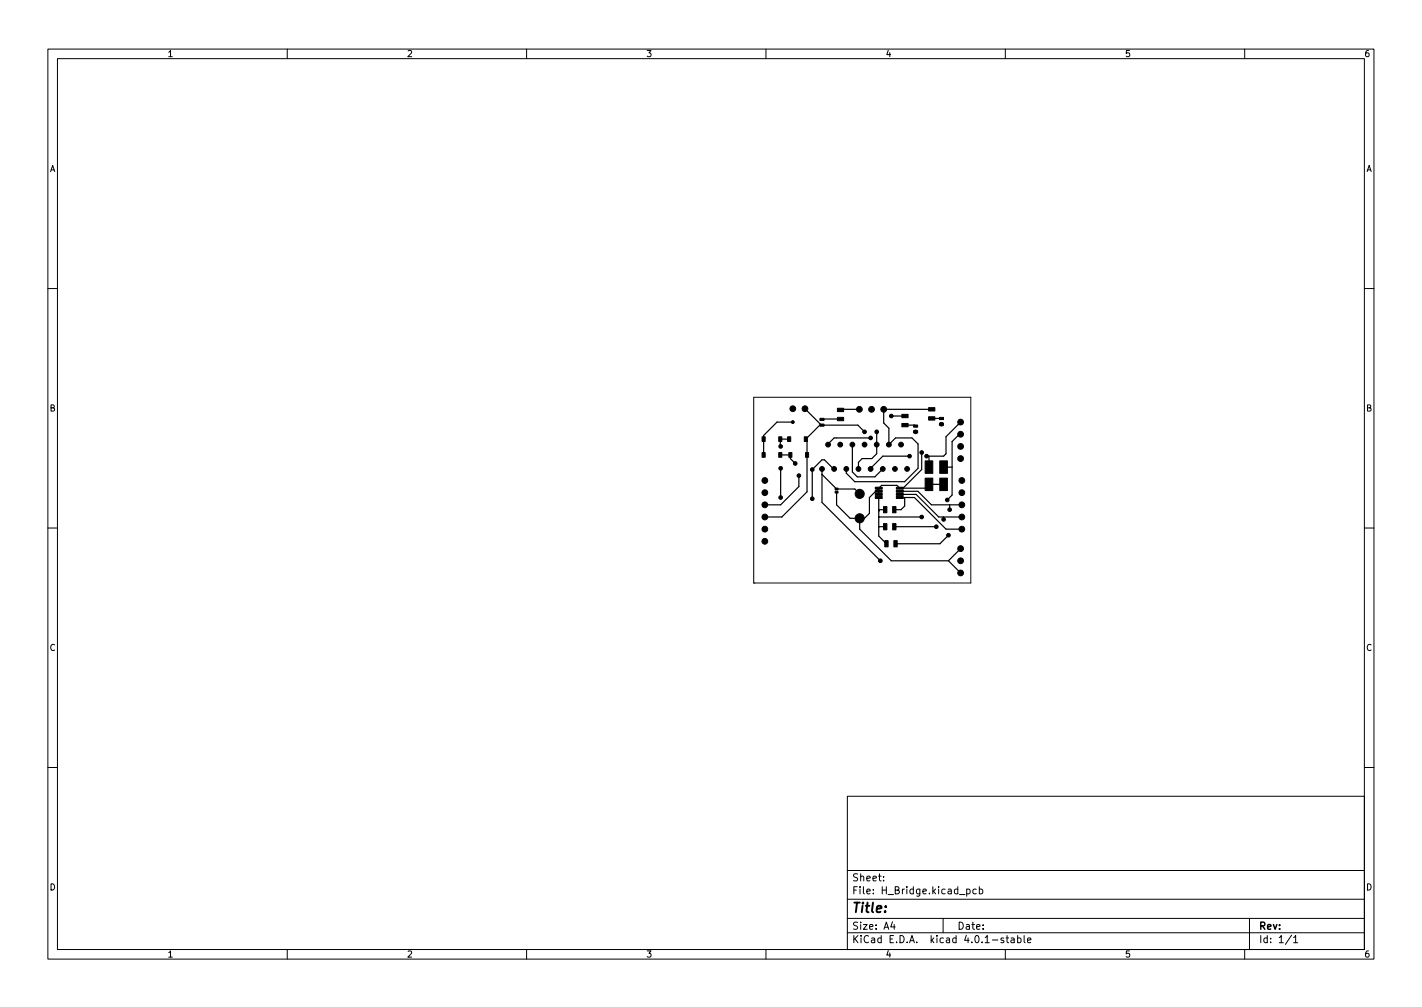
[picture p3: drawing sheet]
<svg xmlns="http://www.w3.org/2000/svg" width="297mm" height="210mm" viewBox="0 0 297 210" stroke-linecap="round" stroke-linejoin="round" font-family="sans-serif">
<g fill="none" stroke="#000" stroke-width=".21">
<path d="M10 10.2h277v190.1h-277zM12 12.2h273v186.1h-273zM60 10.2v2M110 10.2v2M160 10.2v2M210 10.2v2M260 10.2v2M10 60.2h2M285 60.2h2M157.4 82.9h45.4v38.8h-45.4zM10 110.2h2M285 110.2h2"/>
<path d="M10 160.2h2M177 166.3h108v32h-108zM285 160.2h2M60 198.3v2M110 198.3v2M160 198.3v2M177 194.8h108M177 191.8h108M177 187.8h108M177 181.8h108M184.6 183.8v.1M184.6 183v.1"/>
<path d="M186.4 192.5l-.3 1h.9M186.8 193v1M197 191.8v3M201.9 185.7l.5-.1 .2 .3-.1 .7h-.6M201.9 185.6v1.5M203.9 185.7l-.4-.1-.3 .3 .2 .7h.5M204.6 185.7l.4-.1 .3 .3-.2 .7h-.5M204.6 185.1v1.5M209.6 195.9l-.3-.1-.2 .2v.3l.5 .1v.4h-.5M210 198.3v2M210.1 195.8h.6M210.4 195.3v1.3l.3 .2"/>
<path d="M211.2 195.9h.6l.1 .9M211.9 196.2l-.5 .1-.3 .2 .3 .3h.5M212.6 195.9l.4-.1 .3 .3-.2 .7h-.5M212.6 195.3v1.5M213.9 195.3v1.3l.2 .2M214.6 196.3l.8-.1-.1-.3-.4-.1-.3 .2 .1 .8h.6M260 198.3v2M261 191.8v6.5M269.8 195.3l-1.3 1.9M270.2 195.8l.4-.5v1.5M270.2 196.8h.9"/>
</g>
<g fill="#000" stroke="#000" stroke-width=".21">
<path d="M159.2 91.2h.6v1h-.6zM159.2 94.5h.6v1h-.6zM162.7 91.2h.6v1h-.6zM162.7 94.5h.6v1h-.6zM164.5 91.2h.7v1h-.7zM164.8 94.5h.6v1h-.6zM168 91.2h.7v1h-.7zM168.3 94.5h.6v1h-.6zM171.3 88.5h.8v.5h-.8zM171.3 87.3h.8v.5h-.8zM174.9 85.2h1.3v.7h-1.3zM174.9 87.1h1.3v.7h-1.3z"/>
<path d="M188.4 86.5h1.3v.7h-1.3zM188.4 88.4h1.3v.7h-1.3zM190.8 89.9h.9v.5h-.9zM190.8 88.7h.9v.5h-.9zM193.3 96.2h1.6v2.6h-1.6zM193.3 99.8h1.6v2.6h-1.6zM194 85.1h1.3v.7h-1.3zM194 87h1.3v.7h-1.3zM196.2 88.4h.9v.4h-.9zM196.2 87.2h.9v.4h-.9zM196.3 96.2h1.6v2.6h-1.6zM196.3 99.8h1.6v2.6h-1.6z"/>
<path d="M174.5 101.9h.6v.4h-.6zM174.5 102.6h.6v.3h-.6zM182.8 101.7h1.5v.4h-1.5zM182.8 102.4h1.5v.4h-1.5zM182.8 103h1.5v.4h-1.5zM182.8 103.7h1.5v.4h-1.5zM184.6 109.3h.7v1.3h-.7zM184.6 105.8h.7v1.3h-.7zM184.8 112.9h.7v1.3h-.7zM186.5 109.3h.7v1.3h-.7zM186.5 105.8h.7v1.3h-.7zM186.7 112.9h.7v1.3h-.7z"/>
<path d="M187.2 103.7h1.5v.4h-1.5zM187.2 103h1.5v.4h-1.5zM187.2 102.4h1.5v.4h-1.5zM187.2 101.7h1.5v.4h-1.5z"/>
<circle cx="163.1" cy="93.2" r=".38"/>
<circle cx="163.1" cy="97.8" r=".38"/>
<circle cx="165.6" cy="85.3" r=".6"/>
<circle cx="165.6" cy="88.1" r=".3"/>
<circle cx="166.1" cy="96.8" r=".38"/>
<circle cx="166.9" cy="99.3" r=".38"/>
<circle cx="168.1" cy="85.3" r=".6"/>
<circle cx="169.7" cy="98" r=".38"/>
<circle cx="171.7" cy="97.9" r=".5"/>
<circle cx="173" cy="92.8" r=".5"/>
<circle cx="174.2" cy="97.9" r=".5"/>
<circle cx="175.5" cy="92.8" r=".5"/>
<circle cx="176.8" cy="97.9" r=".5"/>
<circle cx="178.1" cy="92.8" r=".5"/>
<circle cx="179.3" cy="97.9" r=".5"/>
<circle cx="179.5" cy="85.5" r=".6"/>
<circle cx="180.6" cy="92.8" r=".5"/>
<circle cx="180.6" cy="90.2" r=".38"/>
<circle cx="181.9" cy="97.9" r=".5"/>
<circle cx="181.9" cy="91.4" r=".38"/>
<circle cx="182.1" cy="85.5" r=".6"/>
<circle cx="183.1" cy="92.8" r=".5"/>
<circle cx="183.1" cy="90.2" r=".38"/>
<circle cx="184.4" cy="97.9" r=".5"/>
<circle cx="184.6" cy="85.5" r=".6"/>
<circle cx="185.7" cy="92.8" r=".5"/>
<circle cx="186.2" cy="86.9" r=".38"/>
<circle cx="186.9" cy="97.9" r=".5"/>
<circle cx="188.2" cy="92.8" r=".5"/>
<circle cx="189.5" cy="97.9" r=".5"/>
<circle cx="190" cy="95.2" r=".38"/>
<circle cx="191.3" cy="90.2" r=".38"/>
<circle cx="192.5" cy="94.5" r=".38"/>
<circle cx="193.5" cy="95.2" r=".38"/>
<circle cx="196.7" cy="88.6" r=".38"/>
<circle cx="200.7" cy="93.2" r=".6"/>
<circle cx="200.7" cy="95.8" r=".6"/>
<circle cx="200.7" cy="90.7" r=".6"/>
<circle cx="200.7" cy="88.1" r=".6"/>
<circle cx="159.8" cy="100.3" r=".6"/>
<circle cx="159.8" cy="107.9" r=".6"/>
<circle cx="159.8" cy="102.9" r=".6"/>
<circle cx="159.8" cy="113" r=".6"/>
<circle cx="159.8" cy="105.4" r=".6"/>
<circle cx="159.8" cy="110.5" r=".6"/>
<circle cx="163.1" cy="103.9" r=".38"/>
<circle cx="169.7" cy="104.1" r=".38"/>
<circle cx="179.6" cy="108.2" r=".95"/>
<circle cx="179.6" cy="103.1" r=".95"/>
<circle cx="183.9" cy="117.1" r=".38"/>
<circle cx="192.5" cy="107.9" r=".38"/>
<circle cx="195.6" cy="110" r=".38"/>
<circle cx="197.1" cy="108.5" r=".38"/>
<circle cx="197.9" cy="104.4" r=".38"/>
<circle cx="198.1" cy="111.8" r=".38"/>
<circle cx="198.4" cy="106.4" r=".38"/>
<circle cx="200.7" cy="119.6" r=".6"/>
<circle cx="200.7" cy="114.5" r=".6"/>
<circle cx="200.7" cy="117.1" r=".6"/>
<circle cx="200.9" cy="107.9" r=".6"/>
<circle cx="200.9" cy="110.5" r=".6"/>
<circle cx="200.9" cy="102.9" r=".6"/>
<circle cx="200.9" cy="105.4" r=".6"/>
<circle cx="200.9" cy="100.3" r=".6"/>
</g>
<g fill="none" stroke="#000" stroke-width=".25">
<path d="M163 95h2.1v.8l1 1M163.1 97.8v6.1M164.8 91.7h-1.8l.1 1.5M165.6 88.1h-3.3l-2.8 2.8v4.1M166.9 99.3v2.3l-3.8 3.8h-3.3M168.1 85.3l3.5 3.5M168.6 91.9v10.8l-5.3 5.2h-3.5M171.7 97.9v7l12.2 12.2M171.7 99.1l3.1 3h3.8l1 1M173 92.5v.3M174.2 97.9l-2-1.9h-.5l-2 2v6.1M175.6 87.5l-3.9 .1"/>
<path d="M178.1 92.8v5.7l1 1.1h3.7l1.6-1.7M179.5 85.5h-3.8l-.1 .1M180.6 90.2l-1.4-1.4h-8l-2.9 2.9M181.9 91.4h-7.7l-1.2 1.3M183.1 90.2v4.5l-1 1.1h-2l-.8 .7v1.4M186.2 86.9h2.8M189 88.8h2.1l.2 .2M190 95.2h-5.6l-2.5 2.7M192.5 94.5v3.5l-3.9 3.9M194.1 95.2v2.3M194.6 87.4h2M194.6 85.5h-10v2.8l1.1 1.1v3.4l1.4-1.4h3.4l1.3 1.3v5.1l-2.8 2.8h-10.4l-1.8-1.8v-.9"/>
<path d="M196.6 87.4h.1M197.1 97.5h1.8M200.7 88.1l-.3 .5h-.2l-2.6 2.6v3.5l-.5 .5h-3.6M200.7 90.7h-.3l-1.5 1.5v11.2l-1 1M179.6 108.2v2.3l6.6 6.6h11.9M183.6 101.9v1.3M183.6 103.9v8l1.6 1.6M183.6 107.9h8.9M183.6 110h1.3M184.9 106.4h-1.3v.3M186.8 110h8.8M188 103.2h3.4l4.7 4.7h4.8"/>
<path d="M188 102.6h3.7l2.9 2.8h6.3M188 103.9h3l6.6 6.6h3.3M189 103.9v1.8l-.8 .7h-1.4M197.1 101.1h-3l-.8 .8h-5.3l-.6-.6h-3.3l-2.5 2.6v3.3l-1 1h-3l-2.8-2.8v-2.6M197.1 107.9v.6M198.1 117.1l2.6 2.5M198.1 111.8l-1.8 1.7h-9.2M198.4 105.4v1M200.7 114.5l-2.6 2.6"/>
</g>
<text font-size="2.8" x="178" y="190.6">Title:</text>
<g font-size="2.1">
<text x="178" y="184">Sheet:</text>
<text x="178" y="186.7">File: H_Bridge.kicad_pcb</text>
<text x="178" y="196.9">KiCad E.D.A. kicad 4.0.1-stable</text>
<text x="178" y="194.1">Size: A4</text>
<text x="200" y="194.1">Date:</text>
<text x="263" y="194.1">Rev:</text>
<text x="263" y="196.9">Id: 1/1</text>
</g>
<g font-size="1.8">
<text x="35" y="11.9">1</text>
<text x="85" y="11.9">2</text>
<text x="135" y="11.9">3</text>
<text x="185" y="11.9">4</text>
<text x="235" y="11.9">5</text>
<text x="285" y="11.9">6</text>
<text x="10.3" y="35.9">A</text>
<text x="285.3" y="35.9">A</text>
<text x="10.3" y="85.9">B</text>
<text x="285.3" y="85.9">B</text>
<text x="10.3" y="135.9">C</text>
<text x="285.3" y="135.9">C</text>
<text x="10.3" y="185.9">D</text>
<text x="285.3" y="185.9">D</text>
<text x="35" y="199.9">1</text>
<text x="85" y="199.9">2</text>
<text x="135" y="199.9">3</text>
<text x="185" y="199.9">4</text>
<text x="235" y="199.9">5</text>
<text x="285" y="199.9">6</text>
</g>
</svg>
